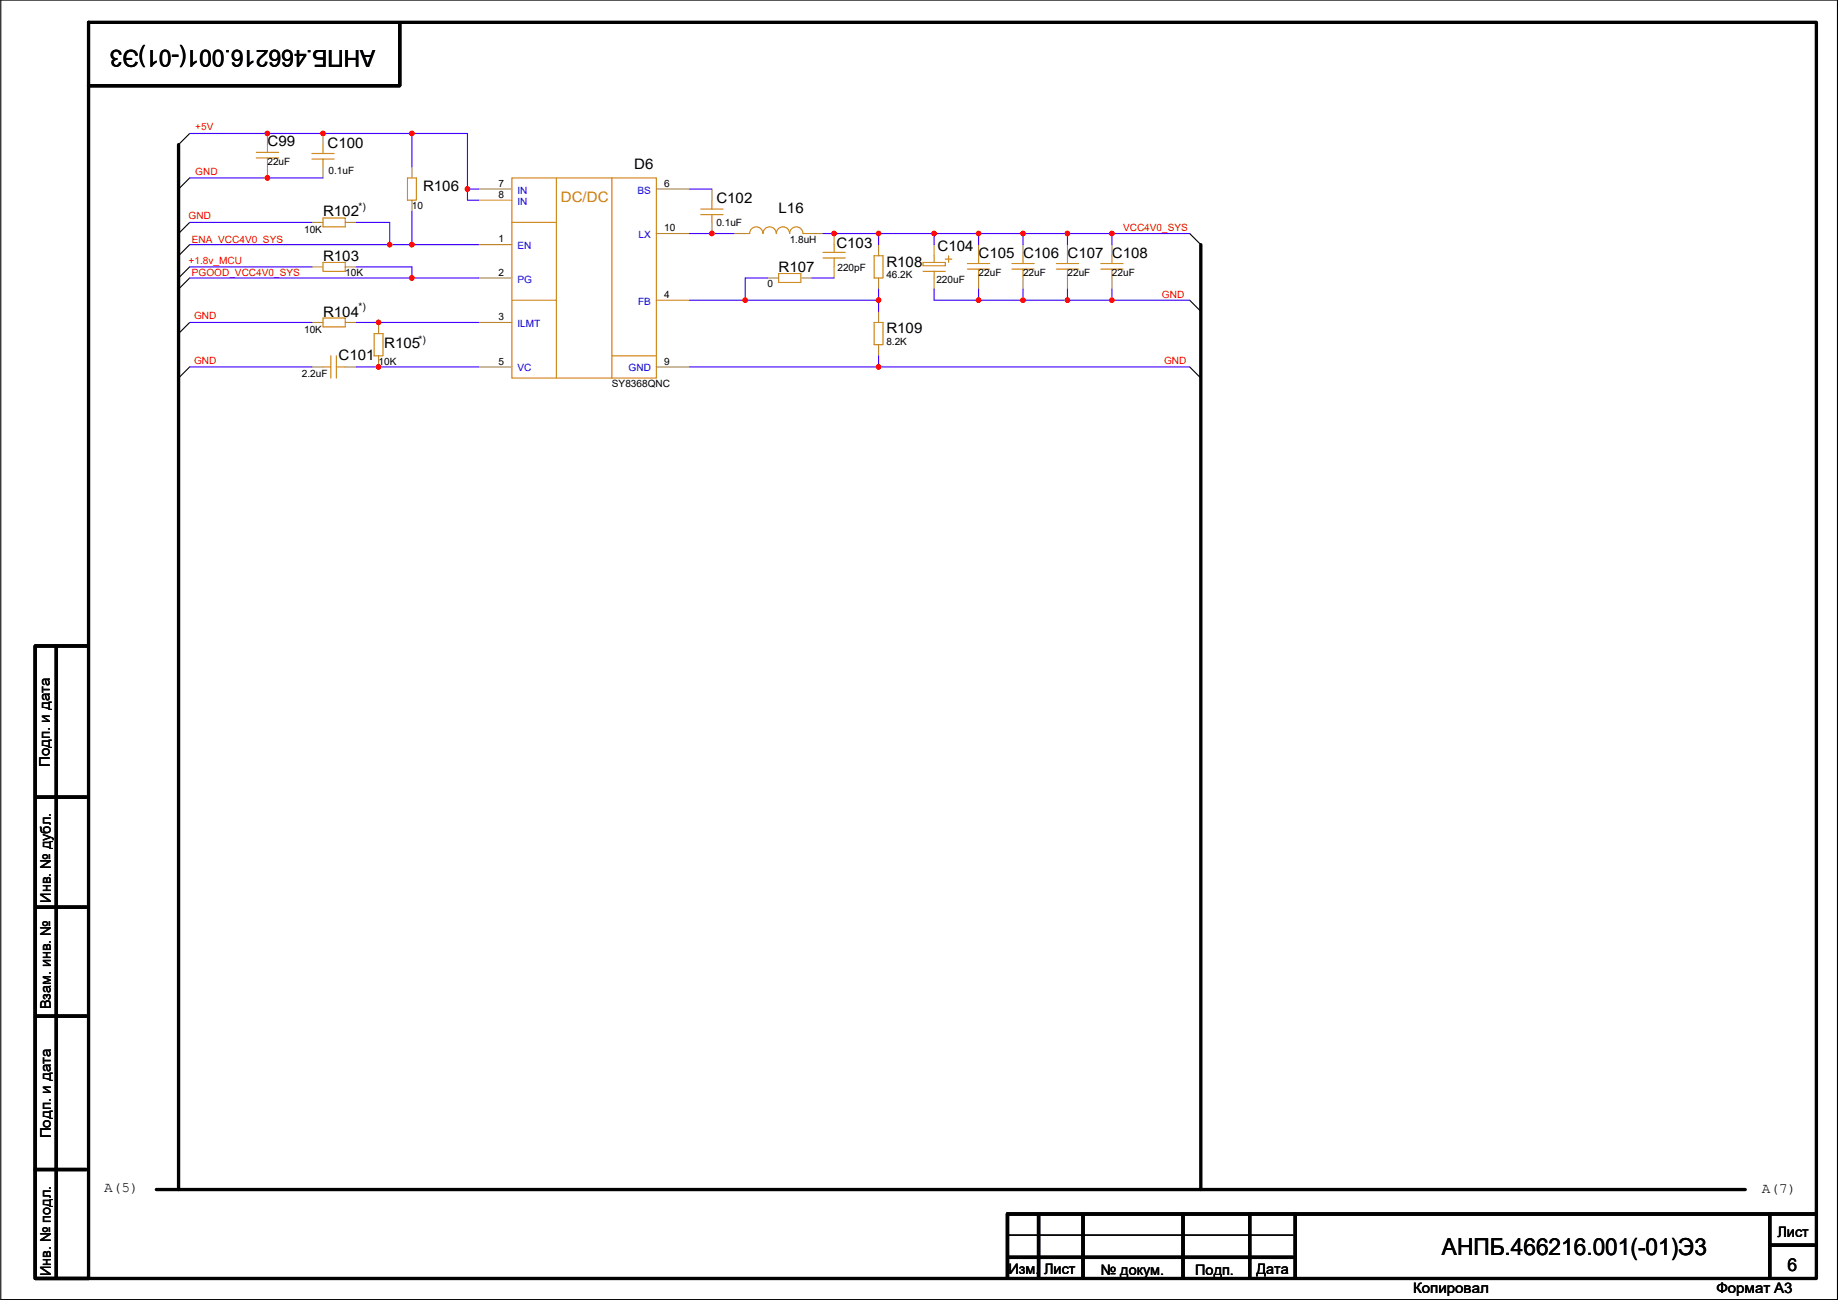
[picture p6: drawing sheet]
<svg xmlns="http://www.w3.org/2000/svg" width="420mm" height="297mm" viewBox="0 0 420 297" stroke-linecap="round" stroke-linejoin="round" font-family="sans-serif">
<g fill="none" stroke="#000" stroke-width=".25">
<path d="M.2 0h419.8v296.9h-419.8zM43.4 30.5l-2.6 2.5M43.4 50.8l-2.6 2.6M43.4 55.9l-2.6 2.5M43.4 40.7l-2.6 2.5M272 53.4l2.5 2.5M43.4 73.7l-2.6 2.5M43.4 63.5l-2.6 2.6M43.4 61l-2.6 2.5M272 68.6l2.5 2.5M43.4 83.8l-2.6 2.6M272 83.8l2.5 2.6"/>
<path d="M230.6 282.2h65"/>
</g>
<g fill="none" stroke="#000" stroke-width=".76">
<path d="M20.2 5.1h395v287h-395zM91.4 5.4v14.2h-71.2M40.8 33v238.8M274.5 55.9v215.9M8.1 147.6v144.3M8.3 147.6h11.7M12.9 147.6v144.3M8.3 182.1h11.4M8.3 207.3h11.4M8.3 232.2h11.4M8.1 267.2h11.6M35.7 271.8h363.3"/>
<path d="M237.4 277.6v14.3M247.6 277.6v14.3M270.4 277.6v14.3M285.7 277.4v14.5M296.1 277.4v14.5M404.5 277.4v14.5M415 277.4h-184.7v14.5M8.1 292.1h12.1M230.6 287.3h65M404.8 284.5h9.9"/>
</g>
<g fill="none" stroke="#cc8006" stroke-width=".25">
<path d="M58.6 36.1h5.1M58.6 34.8h5.1M61.1 33v1.8M61.1 36.1v2M71.3 35.1h5.1M71.3 36.3h5.1M73.8 36.3v1.8M73.8 33v2.1M73.8 60h5.1v2h-5.1zM73.8 49.8h5.1v2h-5.1zM93.1 40.7h2.1v5h-2.1zM117 40.7h33v45.7h-33z"/>
<path d="M117 50.8h10.2M127.2 40.7v45.7M139.9 40.7v45.7M160.2 47.8h5.1M160.2 49h5.1M162.7 49v1.8M162.7 45.7v2.1M170.4 53.4h1M171.4 53.3a1.51 1.51 0 0 1 1.5-1.5 1.51 1.51 0 0 1 1.5 1.5 1.52 1.52 0 0 1 1.5-1.5 1.52 1.52 0 0 1 1.6 1.5 1.52 1.52 0 0 1 1.5-1.5 1.52 1.52 0 0 1 1.5 1.5M180.5 53.3a1.51 1.51 0 0 1 1.5-1.5 1.51 1.51 0 0 1 1.5 1.5M183.6 53.4h2M188.1 58.9h5.1"/>
<path d="M188.1 57.7h5.1M190.7 55.9v1.8M190.7 58.9v2.1M199.8 58.4h2.1v5.1h-2.1zM211 60h5.1v.7h-5.1zM213.5 58.4v1.6M216.1 59.2h1.5M216.8 58.4v1.6M223.7 58.4v1.8M233.9 58.4v1.8M244 58.4v1.8M254.2 58.4v1.8"/>
<path d="M73.8 72.7h5.1v2h-5.1zM85.5 76.2h2.1v5.1h-2.1zM117 68.6h10.2M178 62.5h5.1v2h-5.1zM199.8 73.7h2.1v5.1h-2.1zM211 62h5.1M213.5 62v1.5M221.2 61.5h5M221.2 60.2h5M223.7 61.5v2M231.3 61.5h5.1M231.3 60.2h5.1"/>
<path d="M233.9 61.5v2M241.5 61.5h5.1M241.5 60.2h5.1M244 61.5v2M251.6 61.5h5.1M251.6 60.2h5.1M254.2 61.5v2M73.8 83.8h1.8M75.6 81.3v5.1M76.9 81.3v5.1M76.9 83.8h2M139.9 81.3h10.1"/>
</g>
<g fill="none" stroke="#a84" stroke-width=".25">
<path d="M61.1 38.1v2.6M61.1 30.5v2.5M73.8 30.5v2.5M73.8 38.1v2.6M94.2 38.1v2.6M71.3 50.8h2.5M78.9 50.8h2.6M94.2 45.7v2.6M109.4 43.2h7.6M109.4 55.9h7.6M109.4 45.7h7.6M150 43.2h7.7"/>
<path d="M150 53.4h7.7M162.7 43.2v2.5M162.7 50.8v2.6M167.8 53.4h2.6M185.6 53.4h2.5M190.7 53.4v2.5M200.8 55.9v2.5M213.5 55.9v2.5M223.7 55.9v2.5M233.9 55.9v2.5M244 55.9v2.5M254.2 55.9v2.5"/>
<path d="M71.3 61h2.5M71.3 73.7h2.5M78.9 61h2.6M78.9 73.7h2.6M86.5 73.7v2.5M109.4 63.5h7.6M109.4 73.7h7.6M150 68.6h7.7M175.4 63.5h2.6M183.1 63.5h2.5M190.7 61v2.5M200.8 78.8v2.5"/>
<path d="M200.8 71.1v2.6M200.8 63.5v2.6M213.5 63.5v2.6M223.7 63.5v2.6M233.9 63.5v2.6M244 63.5v2.6M254.2 63.5v2.6M71.3 83.8h2.5M78.9 83.8h2.6M86.5 81.3v2.5M109.4 83.8h7.6M150 83.8h7.7"/>
</g>
<g fill="none" stroke="#4200ff" stroke-width=".25">
<path d="M94.2 30.5h12.7v12.7M94.2 30.5v7.6M94.2 30.5h-50.8M43.4 55.9h50.8M43.4 50.8h27.9M73.8 40.7h-30.4M81.5 50.8h7.6v5.1M94.2 48.3v7.6M94.2 55.9h15.2M106.9 43.2v2.5h2.5M106.9 43.2h2.5M157.7 43.2h5"/>
<path d="M157.7 53.4h10.1M188.1 53.4h12.7M200.8 53.4v2.5M200.8 53.4h12.7M213.5 53.4h10.2M213.5 53.4v2.5M223.7 53.4h10.2M223.7 53.4v2.5M233.9 53.4h10.1M233.9 53.4v2.5M244 53.4h10.2M244 53.4v2.5"/>
<path d="M254.2 53.4h17.8M254.2 53.4v2.5M43.4 73.7h27.9M43.4 63.5h50.8M43.4 61h27.9M81.5 73.7h27.9M81.5 61h12.7v2.5M94.2 63.5h15.2M157.7 68.6h12.7M170.4 68.6h30.4M175.4 63.5h-5v5.1M185.6 63.5h5.1"/>
<path d="M200.8 66.1v2.5M200.8 68.6v2.5M213.5 66.1v2.5h10.2M223.7 68.6h10.2M223.7 66.1v2.5M233.9 68.6h10.1M233.9 66.1v2.5M244 68.6h10.2M244 66.1v2.5M254.2 66.1v2.5M254.2 68.6h17.8M43.4 83.8h27.9"/>
<path d="M81.5 83.8h27.9M157.7 83.8h43.1M200.8 83.8h71.2M200.8 81.3v2.5"/>
</g>
<g fill="#f00" stroke="#f00" stroke-width=".25">
<circle cx="86.5" cy="83.8" r=".5"/>
<circle cx="190.7" cy="53.3" r=".5"/>
<circle cx="86.5" cy="73.7" r=".5"/>
<circle cx="94.1" cy="30.5" r=".5"/>
<circle cx="162.7" cy="53.3" r=".5"/>
<circle cx="213.5" cy="53.3" r=".5"/>
<circle cx="200.8" cy="53.3" r=".5"/>
<circle cx="200.8" cy="83.8" r=".5"/>
<circle cx="200.8" cy="68.6" r=".5"/>
<circle cx="170.3" cy="68.6" r=".5"/>
<circle cx="94.1" cy="63.5" r=".5"/>
<circle cx="73.8" cy="30.5" r=".5"/>
<circle cx="106.8" cy="43.2" r=".5"/>
<circle cx="94.1" cy="55.9" r=".5"/>
<circle cx="89.1" cy="55.9" r=".5"/>
<circle cx="233.8" cy="53.3" r=".5"/>
<circle cx="244" cy="68.6" r=".5"/>
<circle cx="233.8" cy="68.6" r=".5"/>
<circle cx="223.7" cy="53.3" r=".5"/>
<circle cx="223.7" cy="68.6" r=".5"/>
<circle cx="244" cy="53.3" r=".5"/>
<circle cx="254.2" cy="53.3" r=".5"/>
<circle cx="254.2" cy="68.6" r=".5"/>
<circle cx="61.1" cy="30.5" r=".5"/>
<circle cx="61.1" cy="40.6" r=".5"/>
</g>
<g font-size="5.3">
<text x="85.8" y="11.5" transform="rotate(180 85.8 11.5)">АНПБ.466216.001(-01)Э3</text>
<text x="329.6" y="286.7">АНПБ.466216.001(-01)Э3</text>
</g>
<text font-size="4.1" x="408.6" y="290.4">6</text>
<g font-size="3.3">
<text x="61.1" y="33.5">C99</text>
<text x="74.9" y="33.7">C100</text>
<text x="145" y="38.5">D6</text>
<text x="96.7" y="43.6">R106</text>
<text x="163.8" y="46.4">C102</text>
<text x="73.8" y="49.5">R102</text>
<text x="178" y="48.7">L16</text>
<text x="73.8" y="59.6">R103</text>
<text x="191.2" y="56.6">C103</text>
<text x="214.3" y="57.3">C104</text>
<text x="223.7" y="58.9">C105 C106 C107 C108</text>
<text x="178" y="62.2">R107</text>
<text x="202.6" y="60.9">R108</text>
<text x="73.8" y="72.3">R104</text>
<text x="202.6" y="76.1">R109</text>
<text x="77.4" y="82.2">C101</text>
<text x="87.8" y="79.4">R105</text>
<text x="11.4" y="175.3" transform="rotate(-90 11.4 175.3)">Подп. и дата</text>
<text x="11.6" y="206.3" transform="rotate(-90 11.6 206.3)">Инв. № дубл.</text>
<text x="11.6" y="230.7" transform="rotate(-90 11.6 230.7)">Взам. инв. №</text>
<text x="11.6" y="260.1" transform="rotate(-90 11.6 260.1)">Подп. и дата</text>
<text x="23.8" y="272.4">A(5)</text>
<text x="402.8" y="272.7">A(7)</text>
<text x="406.3" y="282.6">Лист</text>
<text x="11.6" y="291.6" transform="rotate(-90 11.6 291.6)">Инв. № подл.</text>
<text x="230.6" y="291">Изм. Лист</text>
<text x="251.6" y="291.3">№ докум.</text>
<text x="273.2" y="291.3">Подп.</text>
<text x="287.2" y="291">Дата</text>
<text x="323" y="295.3">Копировал</text>
<text x="392.4" y="295.3">Формат A3</text>
</g>
<text font-size="3.3" fill="#cc8006" x="128.2" y="46.2">DC/DC</text>
<g font-size="2.3" fill="#f00">
<text x="44.6" y="29.8">+5V</text>
<text x="44.6" y="39.9">GND</text>
<text x="43.1" y="50.1">GND</text>
<text x="256.7" y="52.9">VCC4V0_SYS</text>
<text x="43.9" y="55.4">ENA_VCC4V0_SYS</text>
<text x="43.1" y="60.2">+1.8v_MCU</text>
<text x="43.9" y="63">PGOOD_VCC4V0_SYS</text>
<text x="265.6" y="68.1">GND</text>
<text x="44.4" y="72.9">GND</text>
<text x="44.4" y="83.1">GND</text>
<text x="266.1" y="83.1">GND</text>
</g>
<g font-size="2.3">
<text x="61.1" y="37.6">22uF</text>
<text x="75.1" y="39.7">0.1uF</text>
<text x="94.2" y="47.8">10</text>
<text x="114" y="42.7">7</text>
<text x="114" y="45.2">8</text>
<text x="151.8" y="42.7">6</text>
<text x="69.5" y="53.1">10K</text>
<text x="82" y="48">*)</text>
<text x="151.8" y="52.8">10</text>
<text x="163.8" y="51.6">0.1uF</text>
<text x="114" y="55.4">1</text>
<text x="180.5" y="55.4">1.8uH</text>
<text x="78.9" y="63">10K</text>
<text x="114" y="63">2</text>
<text x="175.4" y="65.6">0</text>
<text x="191.4" y="62">220pF</text>
<text x="202.6" y="63.5">46.2K</text>
<text x="214" y="64.6">220uF</text>
<text x="223.7" y="63">22uF</text>
<text x="233.9" y="63">22uF</text>
<text x="244" y="63">22uF</text>
<text x="254.2" y="63">22uF</text>
<text x="82" y="70.9">*)</text>
<text x="151.8" y="68.1">4</text>
<text x="69.5" y="76">10K</text>
<text x="114" y="73.2">3</text>
<text x="86.5" y="83.4">10K</text>
<text x="95.7" y="78.3">*)</text>
<text x="114" y="83.3">5</text>
<text x="151.8" y="83.3">9</text>
<text x="202.6" y="78.8">8.2K</text>
<text x="69" y="86.1">2.2uF</text>
<text x="139.9" y="88.4">SY8368QNC</text>
</g>
<g font-size="2.3" fill="#00c">
<text x="118.3" y="44.2">IN</text>
<text x="118.3" y="46.8">IN</text>
<text x="145.7" y="44.2">BS</text>
<text x="118.3" y="56.9">EN</text>
<text x="146" y="54.4">LX</text>
<text x="118.3" y="64.6">PG</text>
<text x="145.8" y="69.6">FB</text>
<text x="118.3" y="74.7">ILMT</text>
<text x="118.3" y="84.9">VC</text>
<text x="143.7" y="84.9">GND</text>
</g>
</svg>
